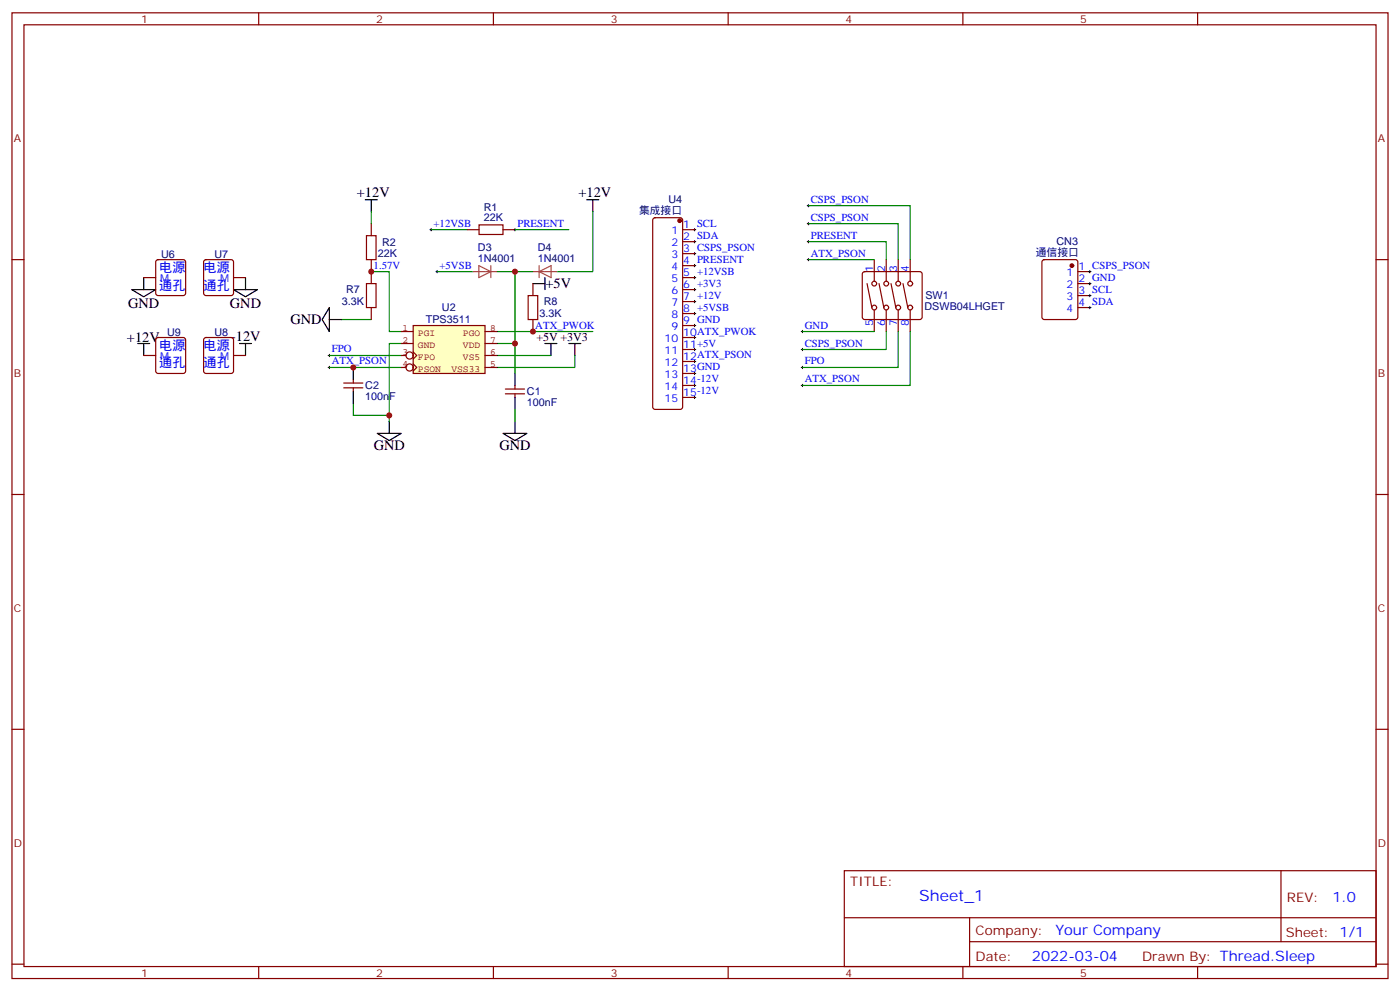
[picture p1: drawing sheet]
<svg xmlns="http://www.w3.org/2000/svg" width="412mm" height="292mm" viewBox="0 0 412 292" stroke-linecap="round" stroke-linejoin="round" font-family="sans-serif">
<g fill="none" stroke="#870000" stroke-width=".35">
<path d="M3.5 3.8h405.4v284.3h-405.4zM7.1 7.3h398.2v277.3h-398.2zM76.2 3.8v3.5M145.3 3.8v3.5M214.5 3.8v3.5M283.6 3.8v3.5M352.8 3.8v3.5M3.5 76.4h3.6M109.4 80v3.5M405.3 76.4h3.6M107.9 83.5h2.9v7.1h-2.9zM109.4 90.6v3.5"/>
<path d="M155.6 87h2.8v7.1h-2.8zM157 83.5v3.5M157 94.1v3.5M3.5 145.6h3.6M405.3 145.6h3.6M3.5 214.7h3.6M405.3 214.7h3.6M248.7 256.4h156.6v28.2h-156.6zM377.3 256.4v20.9M248.7 270.2h156.5M285.6 277.3h119.6M285.6 270.2v14.1"/>
<path d="M3.5 283.9h3.6M76.2 284.6v3.5M145.3 284.6v3.5M214.5 284.6v3.5M283.6 284.6v3.5M352.8 284.6v3.5M405.3 283.9h3.6"/>
</g>
<g fill="none" stroke="#000" stroke-width=".29">
<path d="M109 80h.7M109.4 79.6v.7M126.6 67.6h.8M127 67.3v.7M128.4 80h.7M128.8 79.6v.7M151.3 67.6h.7M151.7 67.3v.7M156.6 97.6h.7M157 97.3v.7M96.7 108.2h.7M96.7 104.7h.7"/>
<path d="M97 104.3v.7M97 107.8v.7"/>
</g>
<g fill="none" stroke="#008700" stroke-width=".35">
<path d="M109.4 80h5.3v17.6h3.5M127 67.6h10.6M128.8 80h10.5M146.4 80h5.3M157 80h-5.3v21.1h-5.3M174.6 62.3v17.7h-10.6M100.5 94.1h8.9M146.4 97.6h28.2M97 104.7h21.2M97 108.2h21.2M104.1 118.8v3.5h10.6M118.2 101.1h-3.5v23"/>
<path d="M146.4 104.7h15.9M151.7 101.1v8.9M169.3 104.7v3.5h-22.9"/>
</g>
<g fill="none" stroke="#000" stroke-width=".35">
<path d="M107.6 58.8h3.5M109.4 58.8v3.5M172.9 58.8h3.5M174.6 58.8v3.5M97 90.6v7l-2.1-3.5zM97 94.1h3.5M157 83.5h3.5M160.5 81.7v3.6M160.5 101.1h3.5M162.3 101.1v3.6M167.6 101.1h3.5M169.3 101.1v3.6"/>
<path d="M111.1 127.6h7.1l-3.5 2.1zM114.7 124.1v3.5M148.2 127.6h7l-3.5 2.1zM151.7 124.1v3.5"/>
</g>
<path d="M139.3 80h3.5M141.1 78.2l3.5 1.8-3.5 1.7zM142.9 80h3.5M144.6 78.2v3.5M157 80h3.5M158.8 80l3.5-1.8v3.5zM158.8 78.2v3.5M160.6 80h3.4" fill="none" stroke="#a64a4a" stroke-width=".35"/>
<path d="M121.7 95.8h21.2v14.2h-21.2z" fill="#ffffc2" stroke="#850000" stroke-width=".35"/>
<g fill="none" stroke="#850000" stroke-width=".35">
<path d="M118.2 97.6h3.5M142.9 97.6h3.5M118.2 101.1h3.5M118.2 104.7h1.4M118.2 108.2h1.4M121.7 103.6l1.1 1.1-1.1 1M121.7 107.1l1.1 1.1-1.1 1.1M142.9 101.1h3.5M142.9 104.7h3.5M142.9 108.2h3.5"/>
<circle cx="120.6" cy="108.2" r="1.06"/>
<circle cx="120.6" cy="104.7" r="1.06"/>
</g>
<g fill="none" stroke="#870000" stroke-width=".35">
<path d="M46.1 76.7l.5-.3h7.4l.5 .3 .2 .5v9.1l-.3 .5-.4 .2h-7.4l-.5-.2-.2-.5v-9.1zM60.2 76.7l.5-.3h7.4l.5 .3 .2 .5v9.1l-.2 .5-.5 .2h-7.4l-.5-.2-.2-.5v-9.1zM107.9 69.4h2.9v7h-2.9zM109.4 65.9v3.5M109.4 76.4v3.6M137.6 67.6h3.5M141.1 66.2h7.1v2.8h-7.1zM148.2 67.6h3.5M192.5 64.3l.5-.2h7.4l.5 .2 .2 .5v55l-.3 .5-.4 .2h-7.4l-.5-.2-.2-.5v-55zM201.1 67.6h3.5M201.1 71.2h3.5M201.1 74.7h3.5"/>
<path d="M201.1 78.2h3.5M257.5 76.4v6.4M261.1 76.4v6.4M264.6 76.4v6.4M268.1 76.4v6.4M307.2 76.7l.4-.3h9.2l.6 .5 .1 16.5-.5 .6-9.4 .1-.6-.5-.1-16.4zM317.5 80h3.5M42.3 81.7h3.6M46.1 99.6l.5-.2h7.4l.5 .2 .2 .5v9.2l-.3 .5-.4 .2h-7.4l-.5-.3-.2-.4v-9.2zM60.2 99.6l.5-.2h7.4l.5 .2 .2 .5v9.2l-.2 .5-.5 .2h-7.4l-.5-.3-.2-.4v-9.2zM68.8 81.7h3.5M201.1 81.7h3.5"/>
<path d="M201.1 85.3h3.5M201.1 88.8h3.5M201.1 92.3h3.5M201.1 95.8h3.5M201.1 99.4h3.5M254.2 80.2l.5-.2h16.2l.5 .2 .2 .5v12.7l-.2 .5-.5 .2h-16.2l-.5-.2-.2-.5v-12.7zM255.4 83.5l1.4 7.1M257.5 91.3v6.3M258.9 83.5l1.4 7.1M261.1 91.3v6.3M262.5 83.5l1.4 7.1M264.6 91.3v6.3"/>
<path d="M266 83.5l1.4 7.1M268.1 91.3v6.3M317.5 83.5h3.5M317.5 87h3.5M317.5 90.6h3.5M42.3 104.7h3.6M68.8 104.7h3.5M101.2 114.2h5.7M101.2 112.8h5.7M104.1 111.7v1.1M104.1 114.2v1.1M148.9 116h5.6"/>
<path d="M148.9 114.5h5.6M151.7 113.5v1M151.7 116v1M201.1 102.9h3.5M201.1 106.4h3.5M201.1 110h3.5M201.1 113.5h3.5M201.1 117h3.5"/>
<circle cx="257.5" cy="90.6" r=".71"/>
<circle cx="257.5" cy="83.5" r=".71"/>
<circle cx="261.1" cy="90.6" r=".71"/>
<circle cx="261.1" cy="83.5" r=".71"/>
<circle cx="264.6" cy="83.5" r=".71"/>
<circle cx="264.6" cy="90.6" r=".71"/>
<circle cx="268.1" cy="90.6" r=".71"/>
<circle cx="268.1" cy="83.5" r=".71"/>
</g>
<path d="M38.8 85.3h7.1l-3.6 2.1zM42.3 81.7v3.6M68.8 85.3h7l-3.5 2.1zM72.3 81.7v3.6M40.6 101.1h3.5M42.3 101.1v3.6M70.6 101.1h3.5M72.3 101.1v3.6M104.1 108.2v3.5M104.1 115.3v3.5M151.7 110v3.5M151.7 117v3.5" fill="none" stroke="#000" stroke-width=".35"/>
<g fill="none" stroke="#000" stroke-width=".29">
<path d="M204.3 71.2h.7M204.3 67.6h.7M204.3 74.7h.7M204.3 78.2h.7M204.6 67.3v.7M204.6 70.8v.7M204.6 74.3v.7M204.6 77.9v.7M237.8 76.4h.7M237.8 71.2h.7M237.8 65.9h.7M237.8 60.6h.7"/>
<path d="M238.1 60.2v.7M238.1 65.5v.7M238.1 70.8v.7M238.1 76.1v.7M320.7 80h.7M321 79.6v.7M204.3 81.7h.7M204.3 85.3h.7M204.3 88.8h.7M204.3 92.3h.7M204.3 95.8h.7M204.3 99.4h.7"/>
<path d="M204.6 81.4v.7M204.6 84.9v.7M204.6 88.4v.7M204.6 92v.7M204.6 95.5v.7M204.6 99v.7M236 97.6h.7M236.4 97.3v.7M320.7 83.5h.7M320.7 87h.7M320.7 90.6h.7M321 83.1v.8"/>
<path d="M321 86.7v.7M321 90.2v.7M204.3 113.5h.7M204.3 102.9h.7M204.3 110h.7M204.3 106.4h.7M204.3 117h.7M204.6 102.6v.7M204.6 106.1v.7M204.6 109.6v.7M204.6 113.1v.7M204.6 116.7v.7"/>
<path d="M236 113.5h.7M236 108.2h.7M236 102.9h.7M236.4 102.6v.7M236.4 107.8v.7M236.4 113.1v.7"/>
</g>
<path d="M109.4 62.3v3.6M151.7 67.6h15.9M238.1 71.2h23v5.2M238.1 65.9h26.5v10.5M238.1 60.6h30v15.8M238.1 76.4h19.4M236.4 97.6h21.1M261.1 97.6v5.3h-24.7M264.6 97.6v10.6h-28.2M268.1 97.6v15.9h-31.7M151.7 120.5v3.6" fill="none" stroke="#008700" stroke-width=".35"/>
<g fill="#870000" stroke="#870000" stroke-width=".35">
<circle cx="315.7" cy="78.2" r=".53"/>
<circle cx="200.2" cy="65" r=".53"/>
</g>
<g fill="#c00">
<circle cx="151.7" cy="101.1" r=".88"/>
<circle cx="157" cy="97.6" r=".88"/>
<circle cx="151.7" cy="80" r=".88"/>
<circle cx="114.7" cy="122.3" r=".88"/>
<circle cx="109.4" cy="80" r=".88"/>
<circle cx="104.1" cy="108.2" r=".88"/>
</g>
<text font-size="4.6" fill="#00f" x="270.8" y="265.4">Sheet_1</text>
<g font-size="4.2">
<text x="105.1" y="58.1">+12V</text>
<text x="170.4" y="58.1">+12V</text>
<text x="160.7" y="84.9">+5V</text>
<text x="37.7" y="90.6">GND</text>
<text x="67.7" y="90.6">GND</text>
<text x="85.6" y="95.5">GND</text>
<text x="37.4" y="100.8">+12V</text>
<text x="68.1" y="100.4">-12V</text>
<text x="110.1" y="132.6">GND</text>
<text x="147.1" y="132.6">GND</text>
</g>
<g font-size="4.2" fill="#00f">
<text x="392.5" y="265.6">1.0</text>
<text x="310.9" y="275.2">Your Company</text>
<text x="304" y="283">2022-03-04</text>
</g>
<g font-size="3.9" fill="#00f">
<text x="46.9" y="80">电源</text>
<text x="60" y="80">电源</text>
<text x="46.9" y="85.3">通孔</text>
<text x="60" y="85.3">通孔</text>
<text x="46.9" y="102.9">电源</text>
<text x="60" y="102.9">电源</text>
<text x="46.9" y="108.2">通孔</text>
<text x="60" y="108.2">通孔</text>
</g>
<g font-size="3.9" fill="#800">
<text x="250.5" y="260.9">TITLE:</text>
<text x="379.1" y="265.6">REV:</text>
<text x="287.4" y="275.1">Company:</text>
<text x="378.7" y="275.8">Sheet: 1/1</text>
<text x="287.4" y="282.8">Date:</text>
<text x="336.4" y="282.9">Drawn By: Thread.Sleep</text>
</g>
<text font-size="3.5" x="158" y="100.4">+5V +3V3</text>
<g font-size="3.2" fill="#800">
<text x="41.6" y="6.8">1</text>
<text x="110.8" y="6.8">2</text>
<text x="179.9" y="6.8">3</text>
<text x="249.1" y="6.8">4</text>
<text x="318.2" y="6.8">5</text>
<text x="4.1" y="41.9">A</text>
<text x="405.9" y="41.9">A</text>
<text x="4.1" y="111">B</text>
<text x="405.9" y="111">B</text>
<text x="4.1" y="180.2">C</text>
<text x="405.9" y="180.2">C</text>
<text x="4.1" y="249.3">D</text>
<text x="405.9" y="249.3">D</text>
<text x="41.6" y="287.6">1</text>
<text x="110.8" y="287.6">2</text>
<text x="179.9" y="287.6">3</text>
<text x="249.1" y="287.6">4</text>
<text x="318.2" y="287.6">5</text>
</g>
<g font-size="3.2" fill="#000080">
<text x="196.9" y="59.9">U4</text>
<text x="142.5" y="65.2">22K</text>
<text x="142.5" y="62">R1</text>
<text x="188.3" y="63">集成接口</text>
<text x="47.4" y="75.9">U6</text>
<text x="63.2" y="75.9">U7</text>
<text x="111.3" y="75.8">22K</text>
<text x="112.6" y="72.3">R2</text>
<text x="140.8" y="77.2">1N4001</text>
<text x="140.8" y="73.9">D3</text>
<text x="158.4" y="77.2">1N4001</text>
<text x="158.4" y="73.9">D4</text>
<text x="305.1" y="75.4">通信接口</text>
<text x="311.2" y="72.2">CN3</text>
<text x="100.7" y="89.9">3.3K</text>
<text x="102" y="86.4">R7</text>
<text x="160.2" y="89.9">R8</text>
<text x="272.6" y="88.2">SW1</text>
<text x="125.4" y="95.2">TPS3511</text>
<text x="130.2" y="91.7">U2</text>
<text x="158.9" y="93.5">3.3K</text>
<text x="272.3" y="91.4">DSWB04LHGET</text>
<text x="49.2" y="98.8">U9</text>
<text x="63.2" y="98.8">U8</text>
<text x="107.6" y="117.8">100nF</text>
<text x="107.6" y="114.7">C2</text>
<text x="155.2" y="119.6">100nF</text>
<text x="155.2" y="116.4">C1</text>
</g>
<g font-size="3.2" fill="#00f">
<text x="238.8" y="59.7">CSPS_PSON</text>
<text x="238.8" y="65">CSPS_PSON</text>
<text x="127.7" y="66.7">+12VSB</text>
<text x="152.4" y="66.7">PRESENT</text>
<text x="197.8" y="69">1</text>
<text x="201.3" y="67.3">1 SCL</text>
<text x="201.3" y="70.8">2 SDA</text>
<text x="238.8" y="70.3">PRESENT</text>
<text x="197.8" y="72.6">2</text>
<text x="197.8" y="76.1">3</text>
<text x="201.3" y="74.3">3 CSPS_PSON</text>
<text x="201.3" y="77.9">4 PRESENT</text>
<text x="238.8" y="75.6">ATX_PSON</text>
<text x="47.2" y="83.1">M</text>
<text x="64.8" y="83.1">M</text>
<text x="110.1" y="79.1">1.57V</text>
<text x="129.5" y="79.1">+5VSB</text>
<text x="197.8" y="79.6">4</text>
<text x="197.8" y="83.1">5</text>
<text x="201.3" y="81.4">5 +12VSB</text>
<text x="257.2" y="80" transform="rotate(-90 257.2 80)">1</text>
<text x="260.7" y="80" transform="rotate(-90 260.7 80)">2</text>
<text x="264.2" y="80" transform="rotate(-90 264.2 80)">3</text>
<text x="267.8" y="80" transform="rotate(-90 267.8 80)">4</text>
<text x="314.2" y="81.4">1</text>
<text x="317.7" y="79.6">1 CSPS_PSON</text>
<text x="317.7" y="83.1">2 GND</text>
<text x="197.8" y="86.7">6</text>
<text x="201.3" y="84.9">6 +3V3</text>
<text x="201.3" y="88.4">7 +12V</text>
<text x="314.2" y="84.9">2</text>
<text x="314.2" y="88.4">3</text>
<text x="317.7" y="86.7">3 SCL</text>
<text x="197.8" y="90.2">7</text>
<text x="197.8" y="93.7">8</text>
<text x="201.3" y="92">8 +5VSB</text>
<text x="201.3" y="95.5">9 GND</text>
<text x="314.2" y="92">4</text>
<text x="317.7" y="90.2">4 SDA</text>
<text x="157.7" y="96.7">ATX_PWOK</text>
<text x="195.7" y="100.8">10</text>
<text x="197.8" y="97.3">9</text>
<text x="201.3" y="99">10ATX_PWOK</text>
<text x="237.1" y="96.7">GND</text>
<text x="257.2" y="96.1" transform="rotate(-90 257.2 96.1)">5</text>
<text x="260.7" y="96.1" transform="rotate(-90 260.7 96.1)">6</text>
<text x="264.2" y="96.1" transform="rotate(-90 264.2 96.1)">7</text>
<text x="267.8" y="96.1" transform="rotate(-90 267.8 96.1)">8</text>
<text x="47.2" y="106.1">M</text>
<text x="64.8" y="106.1">M</text>
<text x="97.7" y="107.3">ATX_PSON</text>
<text x="97.7" y="103.8">FPO</text>
<text x="195.7" y="104.3">11</text>
<text x="195.7" y="107.8">12</text>
<text x="201.3" y="102.6">11+5V</text>
<text x="201.3" y="106.1">12ATX_PSON</text>
<text x="237.1" y="107.3">FPO</text>
<text x="237.1" y="102">CSPS_PSON</text>
<text x="195.7" y="111.4">13</text>
<text x="201.3" y="109.6">13GND</text>
<text x="201.3" y="113.1">14-12V</text>
<text x="237.1" y="112.6">ATX_PSON</text>
<text x="195.7" y="114.9">14</text>
<text x="195.7" y="118.4">15</text>
<text x="201.3" y="116.7">15-12V</text>
</g>
<g font-size="2.8" fill="#840000">
<text x="118.5" y="97.6">1</text>
<text x="118.5" y="101.1">2</text>
<text x="123.1" y="98.9">PGI</text>
<text x="136.4" y="98.9">PGO</text>
<text x="144.4" y="101.1">7</text>
<text x="144.4" y="97.6">8</text>
<text x="118.5" y="104.6">3</text>
<text x="123.1" y="102.5">GND</text>
<text x="123.1" y="106">FPO</text>
<text x="136.4" y="106">VS5</text>
<text x="136.4" y="102.5">VDD</text>
<text x="144.4" y="104.6">6</text>
<text x="118.5" y="108.2">4</text>
<text x="123.1" y="109.5">PSON</text>
<text x="133" y="109.5">VSS33</text>
<text x="144.4" y="108.2">5</text>
</g>
</svg>
